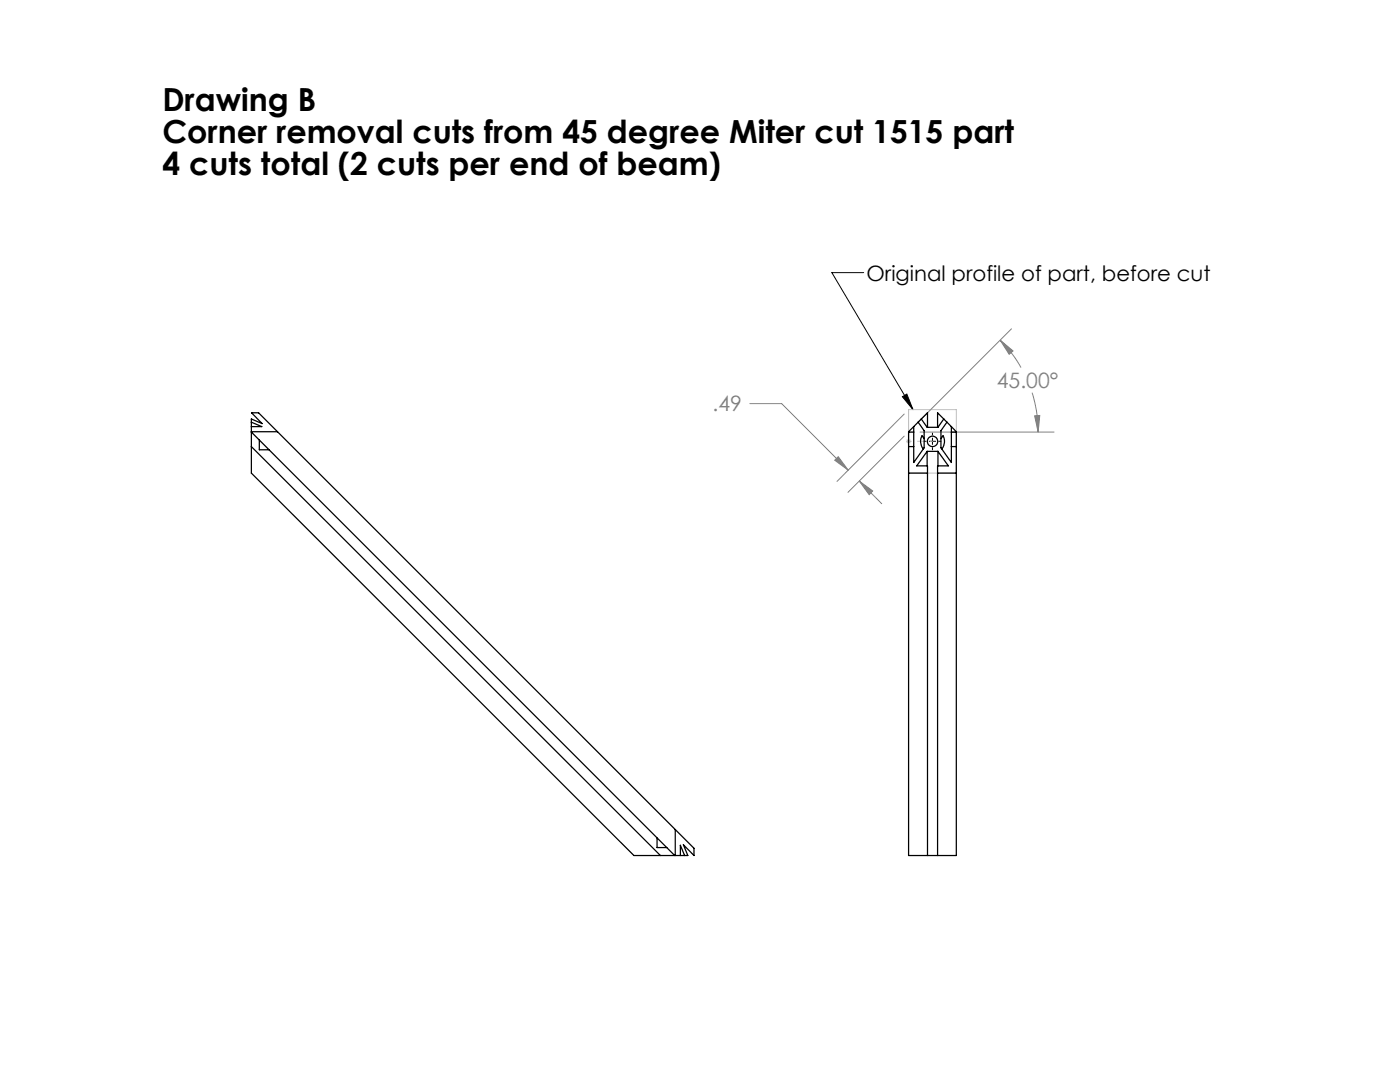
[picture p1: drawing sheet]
<svg xmlns="http://www.w3.org/2000/svg" width="279mm" height="216mm" viewBox="0 0 279 216" stroke-linecap="round" stroke-linejoin="round" font-family="sans-serif">
<path d="M172.4 54.4h-6.4l16.2 27.3M180.1 79.2l.9-.6 1.2 3.1zM184.4 88.1h.4M185.5 88.1h1.2M186.1 86.4v.4M186.1 87.4v1.3M186.1 89.3v.4M187.4 88.1h.4" fill="none" stroke="#000" stroke-width=".2"/>
<path d="M199.6 67.9l2.6 2.1-.8 .7zM199.6 67.9a24.5 24.5 0 0 1 4.2 5.4M201.9 65.6l-18.6 18.6M206 78.4l.2 .7a26.6 26.6 0 0 1 1 7.1M149.6 80.5h6.4l13.3 13.3M166.6 91.8l.7-.7 2 2.7zM171.5 96l2.7 2-.7 .7zM171.5 96l4.5 4.5M180.4 82.6l-13.4 13.5M180.4 87l-11.2 11.2M183.6 86.2h26.8M206.5 83l1-.1-.3 3.3z" fill="none" stroke="#808080" stroke-width=".2"/>
<path d="M180.8 88.1h1.1M181 87.7l.7 .7M181.3 81.7h9.6v12.7h-9.6zM181.7 87.7l-.7 .7" fill="none" stroke="#c0c0c0" stroke-width=".2"/>
<path d="M186.1 88h-4.7" fill="none" stroke="#c0c0c0" stroke-width=".2" stroke-dasharray="15.2 1.3 1.3 1.3" stroke-dashoffset="14.8"/>
<path d="M180.1 79.2l.9-.6 1.2 3.1z" fill="#000"/>
<g fill="#808080">
<path d="M166.6 91.8l.7-.7 2 2.7zM171.5 96l2.7 2-.7 .7z"/>
<path d="M206.5 83l1-.1-.3 3.3zM199.6 67.9l2.6 2.1-.8 .7z"/>
</g>
<g fill="none" stroke="#000" stroke-width=".25">
<path d="M50.2 89.1l81.6 81.6M50.2 86.2l84.5 84.5M50.2 86.1h5.2M50.2 84.2l2 .9h-2M51.8 87.8v1.9h1.9M55.4 86.1l-3.8-3.7h-1.4l2.1 2.1-2.1-.9v10.8l76.3 76.3h10.8l-.9-2.1 2.1 2.1v-1.4l-3.7-3.8M55.4 86.1l79.4 79.4M181.3 89.1h1.1M181.3 94.4h3.8M181.3 86.2h1.1M183.2 84.2l1.2 1.7v3.5l-2 2.9v-7.2M183.9 83.6l1.1 1.7h2.2l1.1-1.7"/>
<path d="M184.4 87.5l-.4-.5a2.33 2.33 0 0 0 .3 2.6M185 90.1l-2 2.9h2.1v77.7M185 90.1h2.2M185 90.1v2.9M187.1 94.4h3.8M187.2 90.1l2.1 2.9h-2.2v77.7M187.2 90.1v2.9M187.8 87.5l.4-.5a2.33 2.33 0 0 1-.2 2.6M189 84.2l-1.2 1.7v3.5l2.1 2.9v-7.2M189.9 89.1h1M189.9 85.1l1 1v84.6h-9.6v-84.6l3.8-3.7v2.9M189.9 85.1l-2.8-2.7v2.9"/>
<path d="M189.9 86.2h1M131.1 167.2v1.9h2M134.8 165.5v5.2M135.8 170.7v-2l.8 2"/>
<circle cx="186.1" cy="88.1" r="1.04"/>
</g>
<g font-size="6.3">
<text x="32.4" y="22.2">Drawing B</text>
<text x="32.4" y="28.5">Corner removal cuts from 45 degree Miter cut 1515 part</text>
<text x="32.4" y="34.9">4 cuts total (2 cuts per end of beam)</text>
</g>
<text font-size="4.2" x="172.9" y="56">Original profile of part, before cut</text>
<g font-size="4.2" fill="#808080">
<text x="199" y="77.4">45.00°</text>
<text x="142.2" y="82.1">.49</text>
</g>
</svg>
